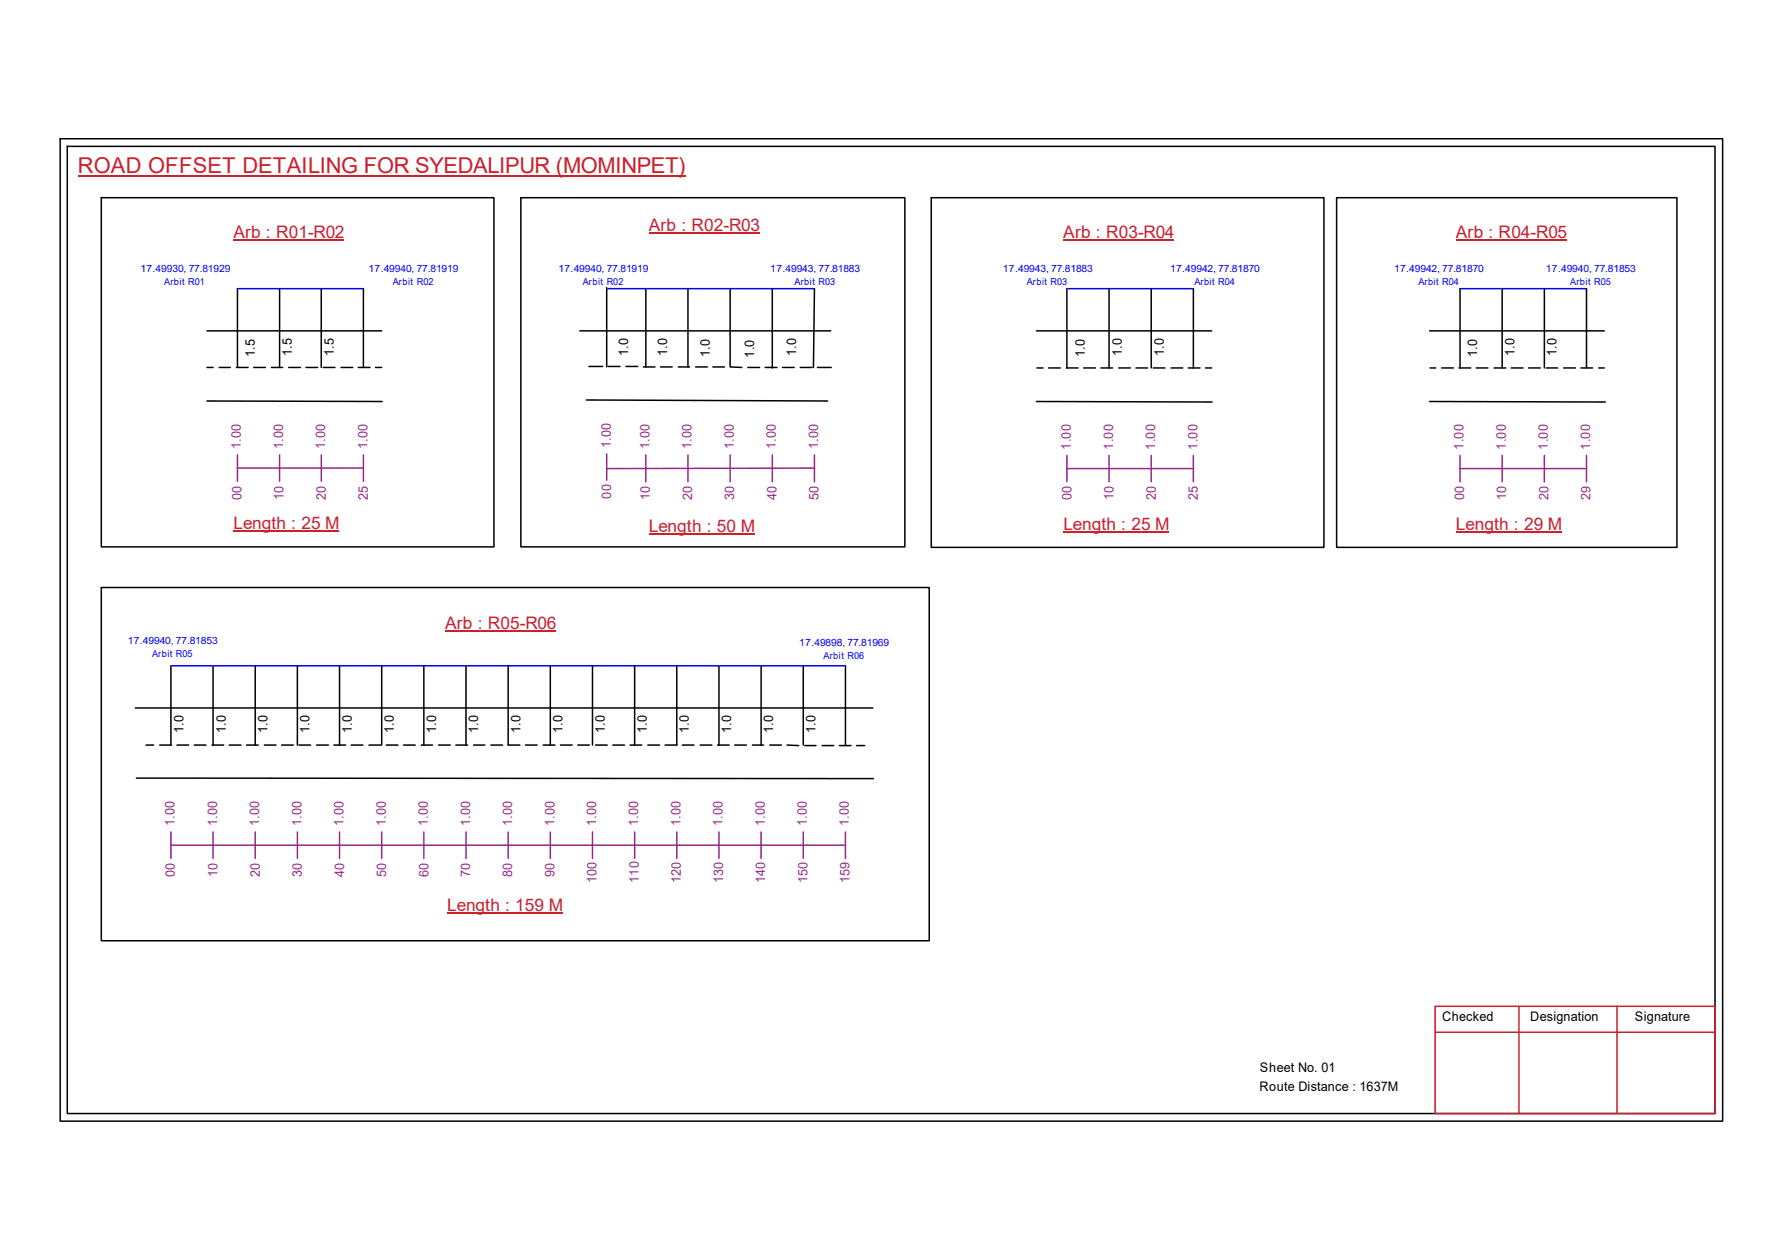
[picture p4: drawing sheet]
<svg xmlns="http://www.w3.org/2000/svg" width="297mm" height="210mm" viewBox="0 0 297 210" stroke-linecap="round" stroke-linejoin="round" font-family="sans-serif">
<g fill="none" stroke="#000" stroke-width=".25">
<path d="M10 23.1h277.1v163.7h-277.1zM11.2 24.4h274.7v161.1h-274.7zM16.9 32.9h65.4v58.2h-65.4zM86.8 32.9h64v58.2h-64zM155.2 32.9h65.5v58.3h-65.5zM222.8 32.9h56.7v58.3h-56.7zM34.5 55.1h29.1M39.6 48.1v13.1M46.6 48.1v13.1M53.5 48.1v13.1M60.6 48.1v13.1M96.6 55.1h41.9"/>
<path d="M101.1 47.9v13.2M107.7 48.1v13M114.7 48.1v13M121.7 48.1v13M128.7 48.1v13.2M135.8 48.1l-.2 13.1M172.8 55.1h29.2M177.8 48.1v13.2M184.9 48.1v13.2M191.9 48.1v13.2M198.9 48.1v13.2M238.3 55.1h29.1"/>
<path d="M243.4 48.1v13.2M250.4 48.1v13.2M257.4 48.1v13.2M264.5 48.1v13.2M34.5 66.8l29.2 .1M34.5 61.2h1M36.5 61.2h1.9M39.4 61.2h2M42.3 61.2h1.9M45.3 61.2h1.8M48.1 61.2h2M51 61.2h2"/>
<path d="M53.9 61.2h1.9M56.9 61.2h1.9M59.7 61.2h2M62.6 61.2h1M97.7 66.6l40.3 .2M98.2 61h2.3M101.4 61h1.9M104.3 61h2M107.2 61.1h2M110.1 61.1h2M113.1 61.1h1.8M115.9 61.1h2"/>
<path d="M118.8 61.1h2M121.8 61.1l1.9 .1M124.7 61.2h1.9M127.5 61.2h2M130.4 61.2h2M133.4 61.2h1.9M136.3 61.2h2.3M172.8 66.9l29.3 .1M172.8 61.3h1.1M174.8 61.3h1.9M177.8 61.3h1.9M180.6 61.3h2"/>
<path d="M183.5 61.3h2M186.5 61.3h1.9M189.4 61.3h1.9M192.2 61.3h2M195.2 61.3h1.9M198.1 61.3h1.9M201 61.3h1M238.3 66.9l29.3 .1M238.4 61.3h.9M240.3 61.3h2M243.2 61.3h1.9M246.1 61.3h1.9"/>
<path d="M249 61.3h2M251.9 61.3h2M254.8 61.3h1.9M257.8 61.3h1.8M260.6 61.3h2M263.5 61.3h2M266.5 61.3h.9M16.9 97.9h138v58.8h-138zM22.6 117.9h122.9M28.5 110.9v13.2M35.5 110.9v13.2M42.5 110.9v13.2"/>
<path d="M49.6 110.9v13.2M56.6 110.9v13.2M63.6 110.9v13.2M70.7 110.9v13.2M77.7 110.9v13.2M84.7 110.9v13.2h2M91.7 110.9v13.2M98.8 110.9v13.2M105.8 110.9v13.2M112.8 110.9v13.2h-1.9M119.8 110.9v13.2M126.9 110.9v13.2"/>
<path d="M133.9 110.9v13.2M140.9 110.9v13.2M22.7 129.6l122.9 .1M24.3 124.1h1.3M26.6 124.1h2M29.5 124.1h2M32.4 124.1h1.9M35.3 124.1h2M38.2 124.1h2M41.1 124.1h1.9M44.1 124.1h1.9M46.9 124.1h2"/>
<path d="M49.8 124.1h2M52.8 124.1h1.9M55.7 124.1h1.9M58.5 124.1h2M61.5 124.1h2M64.4 124.1h1.9M67.3 124.1h1.9M70.2 124.1h1.9M73.1 124.1h2M76 124.1h1.9M78.9 124.1h1.9M81.8 124.1h2"/>
<path d="M87.6 124.1h1.9M90.5 124.1h2M93.4 124.1h2M96.3 124.1h2M99.3 124.1h1.9M102.1 124.1h2M105 124.1h2M108 124.1h1.9M113.7 124.1h2M116.7 124.1h2M119.6 124.1h1.9M122.5 124.1h1.9"/>
<path d="M125.4 124.1h1.9M128.3 124.1h2M131.2 124.1l1.9 .1M134.2 124.2h1.8M137 124.2h2M139.9 124.2h2M142.8 124.2h1.3"/>
</g>
<path d="M239.2 167.6h46.7v17.9h-46.7zM239.2 172h46.7M253.2 167.6v17.9M269.5 167.6v17.9" fill="none" stroke="#cc1f26" stroke-width=".25"/>
<path d="M13 29.3h101.3" fill="none" stroke="#cd2027" stroke-width=".25"/>
<path d="M39.6 48.1h21M101.1 48.1h34.7M177.8 48.1h21.1M243.4 48.1h21.1M28.5 110.9h112.4" fill="none" stroke="#00f" stroke-width=".25"/>
<g fill="none" stroke="#93278f" stroke-width=".25">
<path d="M39.6 78h21M39.6 75.8v4.4M46.6 75.8v4.4M53.5 75.8v4.4M60.6 75.8v4.4M101.1 75.6v4.4M107.7 75.8v4.5M114.7 75.8v4.5M121.7 75.8v4.5M128.7 75.8v4.5M135.8 78l-34.7 .1M135.8 75.8v4.5"/>
<path d="M177.8 78.1h21.1M177.8 75.9v4.4M184.9 75.9v4.4M191.9 75.9v4.4M198.9 75.9v4.4M243.4 78.1h21.1M243.4 75.9v4.4M250.4 75.9v4.4M257.4 75.9v4.4M264.5 75.9v4.4M28.5 138.6v4.4M35.5 138.6v4.4"/>
<path d="M42.5 138.6v4.4M49.6 138.6v4.4M56.6 138.6v4.4M63.6 138.6v4.4M70.7 138.6v4.4M77.7 138.6v4.4M84.7 138.6v4.4M91.7 138.6v4.4M98.8 138.6v4.4M105.8 138.6v4.4M112.8 138.6v4.4M119.8 138.6v4.4"/>
<path d="M126.9 138.6v4.4M133.9 138.6v4.4M140.9 138.6v4.4M28.5 140.8h112.4"/>
</g>
<path d="M38.9 40h18.5M108.2 38.9h18.4M177.2 40h18.5M242.7 40h18.5M38.9 88.5h17.6M108.2 88.9h17.6M177.2 88.6h17.7M242.7 88.6h17.6M74.2 105.2h18.5M74.5 152.1h19.3" fill="none" stroke="#cd2027" stroke-width=".17"/>
<text font-size="3.6" fill="#cd2027" x="13" y="28.9">ROAD OFFSET DETAILING FOR SYEDALIPUR (MOMINPET)</text>
<g font-size="2.9" fill="#cd2027">
<text x="38.9" y="39.6">Arb : R01-R02</text>
<text x="108.2" y="38.5">Arb : R02-R03</text>
<text x="177.2" y="39.6">Arb : R03-R04</text>
<text x="242.7" y="39.6">Arb : R04-R05</text>
<text x="38.9" y="88.1">Length : 25 M</text>
<text x="108.2" y="88.6">Length : 50 M</text>
<text x="177.2" y="88.2">Length : 25 M</text>
<text x="242.7" y="88.2">Length : 29 M</text>
<text x="74.2" y="104.8">Arb : R05-R06</text>
<text x="74.5" y="151.8">Length : 159 M</text>
</g>
<g font-size="2.2">
<text x="42.5" y="59.5" transform="rotate(-90 42.5 59.5)">1.5</text>
<text x="48.6" y="59.4" transform="rotate(-90 48.6 59.4)">1.5</text>
<text x="55.7" y="59.4" transform="rotate(-90 55.7 59.4)">1.5</text>
<text x="104.7" y="59.4" transform="rotate(-90 104.7 59.4)">1.0</text>
<text x="111.2" y="59.4" transform="rotate(-90 111.2 59.4)">1.0</text>
<text x="118.3" y="59.5" transform="rotate(-90 118.3 59.5)">1.0</text>
<text x="125.7" y="59.6" transform="rotate(-90 125.7 59.6)">1.0</text>
<text x="132.7" y="59.4" transform="rotate(-90 132.7 59.4)">1.0</text>
<text x="180.8" y="59.5" transform="rotate(-90 180.8 59.5)">1.0</text>
<text x="187" y="59.4" transform="rotate(-90 187 59.4)">1.0</text>
<text x="194" y="59.4" transform="rotate(-90 194 59.4)">1.0</text>
<text x="246.2" y="59.5" transform="rotate(-90 246.2 59.5)">1.0</text>
<text x="252.4" y="59.4" transform="rotate(-90 252.4 59.4)">1.0</text>
<text x="259.5" y="59.4" transform="rotate(-90 259.5 59.4)">1.0</text>
<text x="30.6" y="122.2" transform="rotate(-90 30.6 122.2)">1.0</text>
<text x="37.6" y="122.2" transform="rotate(-90 37.6 122.2)">1.0</text>
<text x="44.6" y="122.2" transform="rotate(-90 44.6 122.2)">1.0</text>
<text x="51.6" y="122.2" transform="rotate(-90 51.6 122.2)">1.0</text>
<text x="58.6" y="122.2" transform="rotate(-90 58.6 122.2)">1.0</text>
<text x="65.7" y="122.2" transform="rotate(-90 65.7 122.2)">1.0</text>
<text x="72.7" y="122.2" transform="rotate(-90 72.7 122.2)">1.0</text>
<text x="79.7" y="122.2" transform="rotate(-90 79.7 122.2)">1.0</text>
<text x="86.7" y="122.2" transform="rotate(-90 86.7 122.2)">1.0</text>
<text x="93.8" y="122.2" transform="rotate(-90 93.8 122.2)">1.0</text>
<text x="100.8" y="122.2" transform="rotate(-90 100.8 122.2)">1.0</text>
<text x="107.8" y="122.2" transform="rotate(-90 107.8 122.2)">1.0</text>
<text x="114.8" y="122.2" transform="rotate(-90 114.8 122.2)">1.0</text>
<text x="121.9" y="122.2" transform="rotate(-90 121.9 122.2)">1.0</text>
<text x="128.9" y="122.2" transform="rotate(-90 128.9 122.2)">1.0</text>
<text x="135.9" y="122.2" transform="rotate(-90 135.9 122.2)">1.0</text>
<text x="240.4" y="170.1">Checked</text>
<text x="255.1" y="170.1">Designation</text>
<text x="272.5" y="170.1">Signature</text>
<text x="210" y="178.6">Sheet No. 01</text>
<text x="209.9" y="181.7">Route Distance : 1637M</text>
</g>
<g font-size="2.2" fill="#93278f">
<text x="40.2" y="74.8" transform="rotate(-90 40.2 74.8)">1.00</text>
<text x="47.2" y="74.8" transform="rotate(-90 47.2 74.8)">1.00</text>
<text x="54.2" y="74.8" transform="rotate(-90 54.2 74.8)">1.00</text>
<text x="61.3" y="74.8" transform="rotate(-90 61.3 74.8)">1.00</text>
<text x="101.8" y="74.7" transform="rotate(-90 101.8 74.7)">1.00</text>
<text x="108.2" y="74.8" transform="rotate(-90 108.2 74.8)">1.00</text>
<text x="115.3" y="74.8" transform="rotate(-90 115.3 74.8)">1.00</text>
<text x="122.3" y="74.8" transform="rotate(-90 122.3 74.8)">1.00</text>
<text x="129.3" y="74.8" transform="rotate(-90 129.3 74.8)">1.00</text>
<text x="136.4" y="74.8" transform="rotate(-90 136.4 74.8)">1.00</text>
<text x="178.5" y="74.9" transform="rotate(-90 178.5 74.9)">1.00</text>
<text x="185.5" y="74.9" transform="rotate(-90 185.5 74.9)">1.00</text>
<text x="192.6" y="74.9" transform="rotate(-90 192.6 74.9)">1.00</text>
<text x="199.6" y="74.9" transform="rotate(-90 199.6 74.9)">1.00</text>
<text x="244" y="74.9" transform="rotate(-90 244 74.9)">1.00</text>
<text x="251" y="74.9" transform="rotate(-90 251 74.9)">1.00</text>
<text x="258" y="74.9" transform="rotate(-90 258 74.9)">1.00</text>
<text x="265" y="74.9" transform="rotate(-90 265 74.9)">1.00</text>
<text x="40.3" y="83.3" transform="rotate(-90 40.3 83.3)">00</text>
<text x="47.3" y="83.3" transform="rotate(-90 47.3 83.3)">10</text>
<text x="54.3" y="83.3" transform="rotate(-90 54.3 83.3)">20</text>
<text x="61.3" y="83.3" transform="rotate(-90 61.3 83.3)">25</text>
<text x="101.9" y="83.1" transform="rotate(-90 101.9 83.1)">00</text>
<text x="108.3" y="83.3" transform="rotate(-90 108.3 83.3)">10</text>
<text x="115.4" y="83.3" transform="rotate(-90 115.4 83.3)">20</text>
<text x="122.4" y="83.3" transform="rotate(-90 122.4 83.3)">30</text>
<text x="129.4" y="83.3" transform="rotate(-90 129.4 83.3)">40</text>
<text x="136.4" y="83.3" transform="rotate(-90 136.4 83.3)">50</text>
<text x="178.6" y="83.3" transform="rotate(-90 178.6 83.3)">00</text>
<text x="185.6" y="83.3" transform="rotate(-90 185.6 83.3)">10</text>
<text x="192.7" y="83.3" transform="rotate(-90 192.7 83.3)">20</text>
<text x="199.7" y="83.3" transform="rotate(-90 199.7 83.3)">25</text>
<text x="244" y="83.3" transform="rotate(-90 244 83.3)">00</text>
<text x="251.1" y="83.3" transform="rotate(-90 251.1 83.3)">10</text>
<text x="258.1" y="83.3" transform="rotate(-90 258.1 83.3)">20</text>
<text x="265.1" y="83.3" transform="rotate(-90 265.1 83.3)">29</text>
<text x="29.1" y="137.7" transform="rotate(-90 29.1 137.7)">1.00</text>
<text x="36.2" y="137.7" transform="rotate(-90 36.2 137.7)">1.00</text>
<text x="43.2" y="137.7" transform="rotate(-90 43.2 137.7)">1.00</text>
<text x="50.2" y="137.7" transform="rotate(-90 50.2 137.7)">1.00</text>
<text x="57.3" y="137.7" transform="rotate(-90 57.3 137.7)">1.00</text>
<text x="64.3" y="137.7" transform="rotate(-90 64.3 137.7)">1.00</text>
<text x="71.3" y="137.7" transform="rotate(-90 71.3 137.7)">1.00</text>
<text x="78.4" y="137.7" transform="rotate(-90 78.4 137.7)">1.00</text>
<text x="85.4" y="137.7" transform="rotate(-90 85.4 137.7)">1.00</text>
<text x="92.4" y="137.7" transform="rotate(-90 92.4 137.7)">1.00</text>
<text x="99.4" y="137.7" transform="rotate(-90 99.4 137.7)">1.00</text>
<text x="106.4" y="137.7" transform="rotate(-90 106.4 137.7)">1.00</text>
<text x="113.4" y="137.7" transform="rotate(-90 113.4 137.7)">1.00</text>
<text x="120.4" y="137.7" transform="rotate(-90 120.4 137.7)">1.00</text>
<text x="127.5" y="137.7" transform="rotate(-90 127.5 137.7)">1.00</text>
<text x="134.5" y="137.7" transform="rotate(-90 134.5 137.7)">1.00</text>
<text x="141.5" y="137.7" transform="rotate(-90 141.5 137.7)">1.00</text>
<text x="29.2" y="146.1" transform="rotate(-90 29.2 146.1)">00</text>
<text x="36.3" y="146.1" transform="rotate(-90 36.3 146.1)">10</text>
<text x="43.3" y="146.1" transform="rotate(-90 43.3 146.1)">20</text>
<text x="50.3" y="146.1" transform="rotate(-90 50.3 146.1)">30</text>
<text x="57.4" y="146.1" transform="rotate(-90 57.4 146.1)">40</text>
<text x="64.4" y="146.1" transform="rotate(-90 64.4 146.1)">50</text>
<text x="71.4" y="146.1" transform="rotate(-90 71.4 146.1)">60</text>
<text x="78.4" y="146.1" transform="rotate(-90 78.4 146.1)">70</text>
<text x="85.4" y="146.1" transform="rotate(-90 85.4 146.1)">80</text>
<text x="92.4" y="146.1" transform="rotate(-90 92.4 146.1)">90</text>
<text x="99.4" y="147.2" transform="rotate(-90 99.4 147.2)">100</text>
<text x="106.5" y="147.2" transform="rotate(-90 106.5 147.2)">110</text>
<text x="113.5" y="147.2" transform="rotate(-90 113.5 147.2)">120</text>
<text x="120.5" y="147.2" transform="rotate(-90 120.5 147.2)">130</text>
<text x="127.5" y="147.2" transform="rotate(-90 127.5 147.2)">140</text>
<text x="134.6" y="147.2" transform="rotate(-90 134.6 147.2)">150</text>
<text x="141.6" y="147.2" transform="rotate(-90 141.6 147.2)">159</text>
</g>
<g font-size="1.7" fill="#00f">
<text x="23.4" y="45.4">17.49930, 77.81929</text>
<text x="61.4" y="45.4">17.49940, 77.81919</text>
<text x="93.1" y="45.4">17.49940, 77.81919</text>
<text x="128.4" y="45.4">17.49943, 77.81883</text>
<text x="167.2" y="45.4">17.49943, 77.81883</text>
<text x="195" y="45.4">17.49942, 77.81870</text>
<text x="232.4" y="45.4">17.49942, 77.81870</text>
<text x="257.7" y="45.4">17.49940, 77.81853</text>
<text x="21.3" y="107.3">17.49940, 77.81853</text>
<text x="133.2" y="107.6">17.49898, 77.81969</text>
</g>
<g font-size="1.6" fill="#00f">
<text x="27.4" y="47.5">Arbit R01</text>
<text x="65.5" y="47.5">Arbit R02</text>
<text x="97.2" y="47.5">Arbit R02</text>
<text x="132.5" y="47.5">Arbit R03</text>
<text x="171.1" y="47.5">Arbit R03</text>
<text x="199.1" y="47.5">Arbit R04</text>
<text x="236.4" y="47.5">Arbit R04</text>
<text x="261.7" y="47.5">Arbit R05</text>
<text x="25.4" y="109.5">Arbit R05</text>
<text x="137.3" y="109.8">Arbit R06</text>
</g>
</svg>
